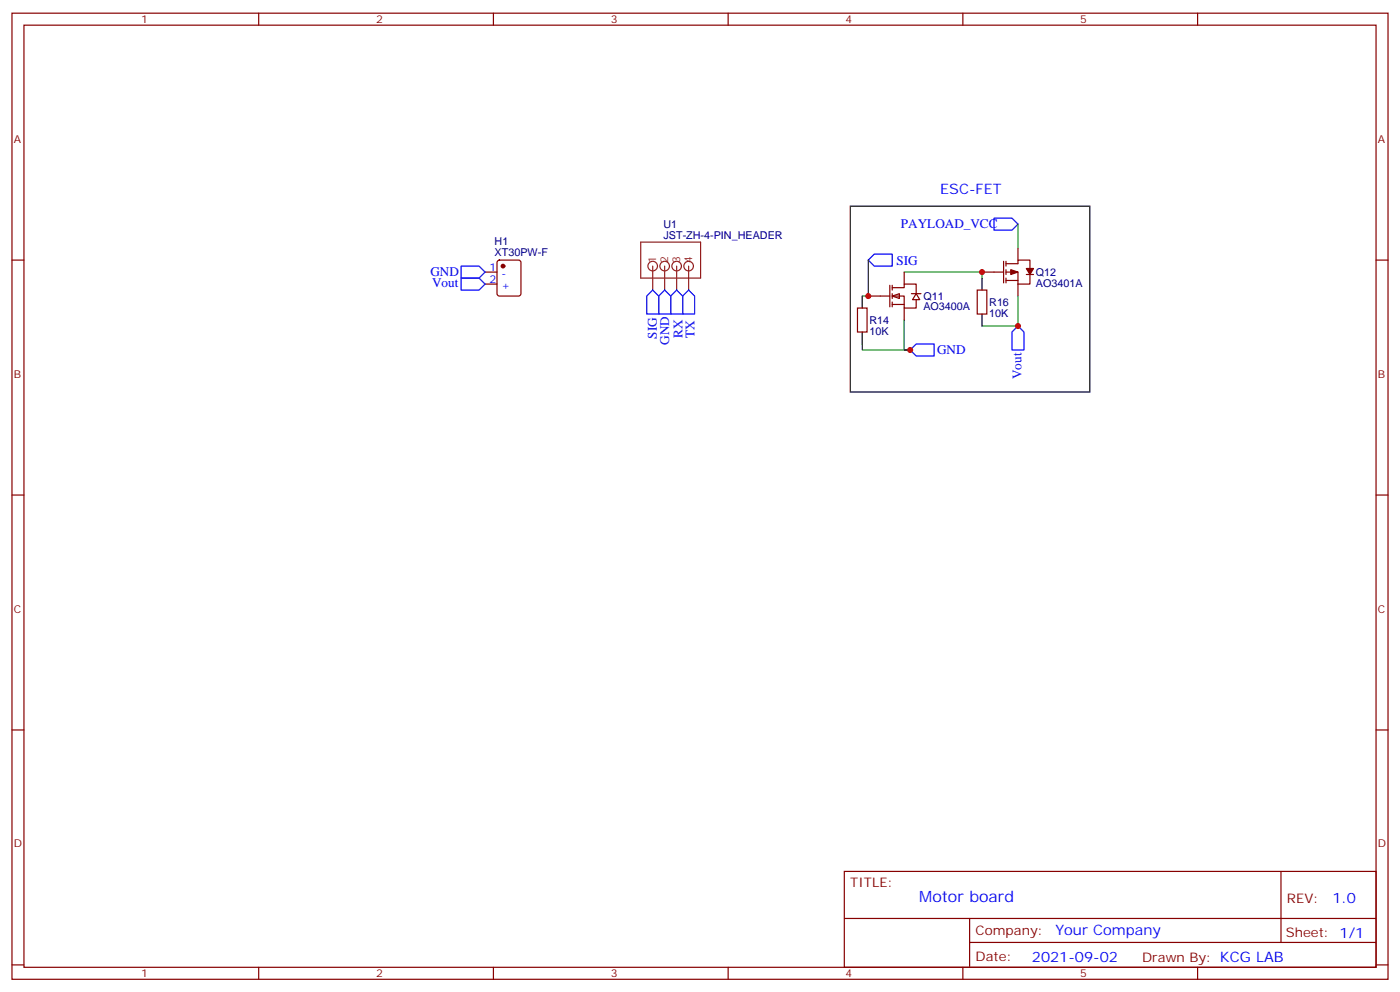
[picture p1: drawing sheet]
<svg xmlns="http://www.w3.org/2000/svg" width="412mm" height="292mm" viewBox="0 0 412 292" stroke-linecap="round" stroke-linejoin="round" font-family="sans-serif">
<g fill="none" stroke="#870000" stroke-width=".35">
<path d="M3.5 3.9h405.4v284.3h-405.4zM7.1 7.4h398.2v277.3h-398.2zM76.2 3.9v3.5M145.3 3.9v3.5M214.5 3.9v3.5M283.6 3.9v3.5M352.8 3.9v3.5M3.5 76.6h3.6M295.6 76.9v6.4M296.3 77.6h3.6v-1h3.5v2.4M296.3 76.9v1.4M296.3 79.4v1.4"/>
<path d="M299.9 73v3.6M405.3 76.6h3.6M252.6 90.7h2.8v7h-2.8zM287.9 85.4h2.8v7h-2.8zM289.3 80.1h6.3M296.3 80.1h3.6v3.5M296.3 82.5h3.6M296.3 81.8v1.5M299.9 83.6v3.5M302.3 80.8h2.1M303.4 80.8v2.8h-3.5M3.5 145.7h3.6"/>
<path d="M405.3 145.7h3.6M3.5 214.8h3.6M405.3 214.8h3.6M248.7 256.5h156.6v28.2h-156.6zM377.3 256.5v20.9M248.7 270.3h156.5M285.6 277.4h119.6M285.6 270.3v14.1M3.5 284h3.6M76.2 284.7v3.5M145.3 284.7v3.5M214.5 284.7v3.5"/>
<path d="M283.6 284.7v3.5M352.8 284.7v3.5M405.3 284h3.6"/>
</g>
<g fill="none" stroke="#8c2424" stroke-width=".35">
<path d="M188.7 71.3h17.7v10.5h-17.7zM192.3 78.3v7.1M195.8 78.3v7.1M199.3 78.3v7.1M202.8 78.3v7.1"/>
<circle cx="192.3" cy="78.3" r="1.41"/>
<circle cx="195.8" cy="78.3" r="1.41"/>
<circle cx="199.3" cy="78.3" r="1.41"/>
<circle cx="202.8" cy="78.3" r="1.41"/>
</g>
<path d="M255.8 76.6l1.7-1.8h5.3v3.5h-5.3zM292.8 64.2h5.3l1.8 1.8-1.8 1.7h-5.3z" fill="none" stroke="#00f" stroke-width=".35"/>
<g fill="#870000" stroke="#870000" stroke-width=".35">
<path d="M297.7 79.4l2.2 .7-2.2 .7z"/>
<path d="M302.3 79h2.1l-1 1.8z"/>
</g>
<path d="M254 87.1v3.6M254 97.7v3.5M289.3 81.8v3.6M289.3 92.4v3.6" fill="none" stroke="#000" stroke-width=".35"/>
<path d="M255.8 76.6v10.5h-1.8M266.3 80.1h23v1.7M266.3 94.2v8.8h1.8h-14.1v-1.8M299.9 87.1v8.9h-10.6" fill="none" stroke="#008700" stroke-width=".35"/>
<g fill="#fff" stroke="#870000" stroke-width=".35">
<path d="M262.8 87.1l2.1-.7v1.4z"/>
<path d="M269.9 86.4l1 1.8h-2.1z"/>
</g>
<g fill="none" stroke="#870000" stroke-width=".35">
<path d="M146.6 76.8l.5-.2h5.7l.6 .4 .1 9.4-.5 .7h-5.9l-.6-.4-.1-9.4zM142.9 80.1h3.5M142.9 83.6h3.5M255.8 87.1h6.3M262.1 84v6.3M262.8 84.7h3.5v-1.1h3.6v2.8M262.8 87.1h3.5v3.6h3.6v-2.5M262.8 89.6h3.5M262.8 84v1.4M262.8 86.4v1.4M262.8 88.9v1.4M266.3 80.1v3.5"/>
<path d="M266.3 90.7v3.5M268.5 86.4h2.8"/>
</g>
<path d="M135.8 78.3h5.3l1.8 1.8-1.8 1.7h-5.3zM135.8 81.8h5.3l1.8 1.8-1.8 1.8h-5.3zM192.3 85.4l1.7 1.7v5.3h-3.5v-5.3zM195.8 85.4l1.8 1.7v5.3h-3.6v-5.3zM199.3 85.4l1.8 1.7v5.3h-3.5v-5.3zM202.8 85.4l1.8 1.7v5.3h-3.5v-5.3zM299.9 96l1.7 1.7v5.3h-3.5v-5.3zM268.1 103l1.8-1.8h5.3v3.6h-5.3z" fill="none" stroke="#00f" stroke-width=".35"/>
<path d="M250.5 60.7h70.5v54.7h-70.5z" fill="none" stroke="#000" stroke-width=".35"/>
<circle cx="148.2" cy="78.3" r=".53" fill="#870000" stroke="#870000" stroke-width=".35"/>
<path d="M299.9 66v7" fill="none" stroke="#008700" stroke-width=".35"/>
<g fill="#c00">
<circle cx="255.8" cy="87.1" r=".88"/>
<circle cx="289.3" cy="80.1" r=".88"/>
<circle cx="268.1" cy="103" r=".88"/>
<circle cx="299.9" cy="96" r=".88"/>
</g>
<text font-size="4.6" fill="#00f" x="270.8" y="265.5">Motor board</text>
<g font-size="4.2" fill="#00f">
<text x="276.9" y="57.1">ESC-FET</text>
<text x="392.5" y="265.7">1.0</text>
<text x="310.9" y="275.3">Your Company</text>
<text x="304" y="283.1">2021-09-02</text>
</g>
<g font-size="3.9" fill="#00f">
<text x="265.4" y="67.2">PAYLOAD_VCC</text>
<text x="264" y="77.9">SIG</text>
<text x="126.8" y="81.3">GND</text>
<text x="127.3" y="84.6">Vout</text>
<text x="193.5" y="99.7" transform="rotate(-90 193.5 99.7)">SIG</text>
<text x="197.1" y="101.5" transform="rotate(-90 197.1 101.5)">GND</text>
<text x="201.1" y="99.5" transform="rotate(-90 201.1 99.5)">RX</text>
<text x="204.6" y="99.5" transform="rotate(-90 204.6 99.5)">TX</text>
<text x="276" y="104.3">GND</text>
<text x="300.9" y="111.6" transform="rotate(-90 300.9 111.6)">Vout</text>
</g>
<g font-size="3.9" fill="#800">
<text x="250.5" y="261.1">TITLE:</text>
<text x="379.1" y="265.7">REV:</text>
<text x="287.4" y="275.3">Company:</text>
<text x="378.7" y="275.9">Sheet: 1/1</text>
<text x="287.4" y="282.9">Date:</text>
<text x="336.4" y="283">Drawn By: KCG LAB</text>
</g>
<g font-size="3.2" fill="#800">
<text x="41.6" y="6.9">1</text>
<text x="110.8" y="6.9">2</text>
<text x="179.9" y="6.9">3</text>
<text x="249.1" y="6.9">4</text>
<text x="318.2" y="6.9">5</text>
<text x="4.1" y="42">A</text>
<text x="405.9" y="42">A</text>
<text x="4.1" y="111.1">B</text>
<text x="405.9" y="111.1">B</text>
<text x="4.1" y="180.3">C</text>
<text x="405.9" y="180.3">C</text>
<text x="4.1" y="249.4">D</text>
<text x="405.9" y="249.4">D</text>
<text x="41.6" y="287.7">1</text>
<text x="110.8" y="287.7">2</text>
<text x="179.9" y="287.7">3</text>
<text x="249.1" y="287.7">4</text>
<text x="318.2" y="287.7">5</text>
</g>
<g font-size="3.2" fill="#000080">
<text x="195.4" y="70.2">JST-ZH-4-PIN_HEADER</text>
<text x="195.4" y="67">U1</text>
<text x="145.7" y="75.3">XT30PW-F</text>
<text x="145.7" y="72.1">H1</text>
<text x="305.2" y="81.2">Q12</text>
<text x="272" y="88.2">Q11</text>
<text x="305.2" y="84.4">AO3401A</text>
<text x="256.1" y="95.3">R14</text>
<text x="272" y="91.4">AO3400A</text>
<text x="291.4" y="93.3">10K</text>
<text x="291.4" y="90">R16</text>
<text x="256.1" y="98.6">10K</text>
</g>
<g font-size="3.2" fill="#8d2323">
<text x="193.3" y="77.3" transform="rotate(-90 193.3 77.3)">1</text>
<text x="196.8" y="77.3" transform="rotate(-90 196.8 77.3)">2</text>
<text x="200.4" y="77.3" transform="rotate(-90 200.4 77.3)">3</text>
<text x="203.9" y="77.3" transform="rotate(-90 203.9 77.3)">4</text>
</g>
<g font-size="3.2" fill="#00f">
<text x="144.2" y="79.7">1</text>
<text x="144.2" y="83.3">2</text>
<text x="147.7" y="81.5">-</text>
<text x="147.7" y="85">+</text>
</g>
</svg>
